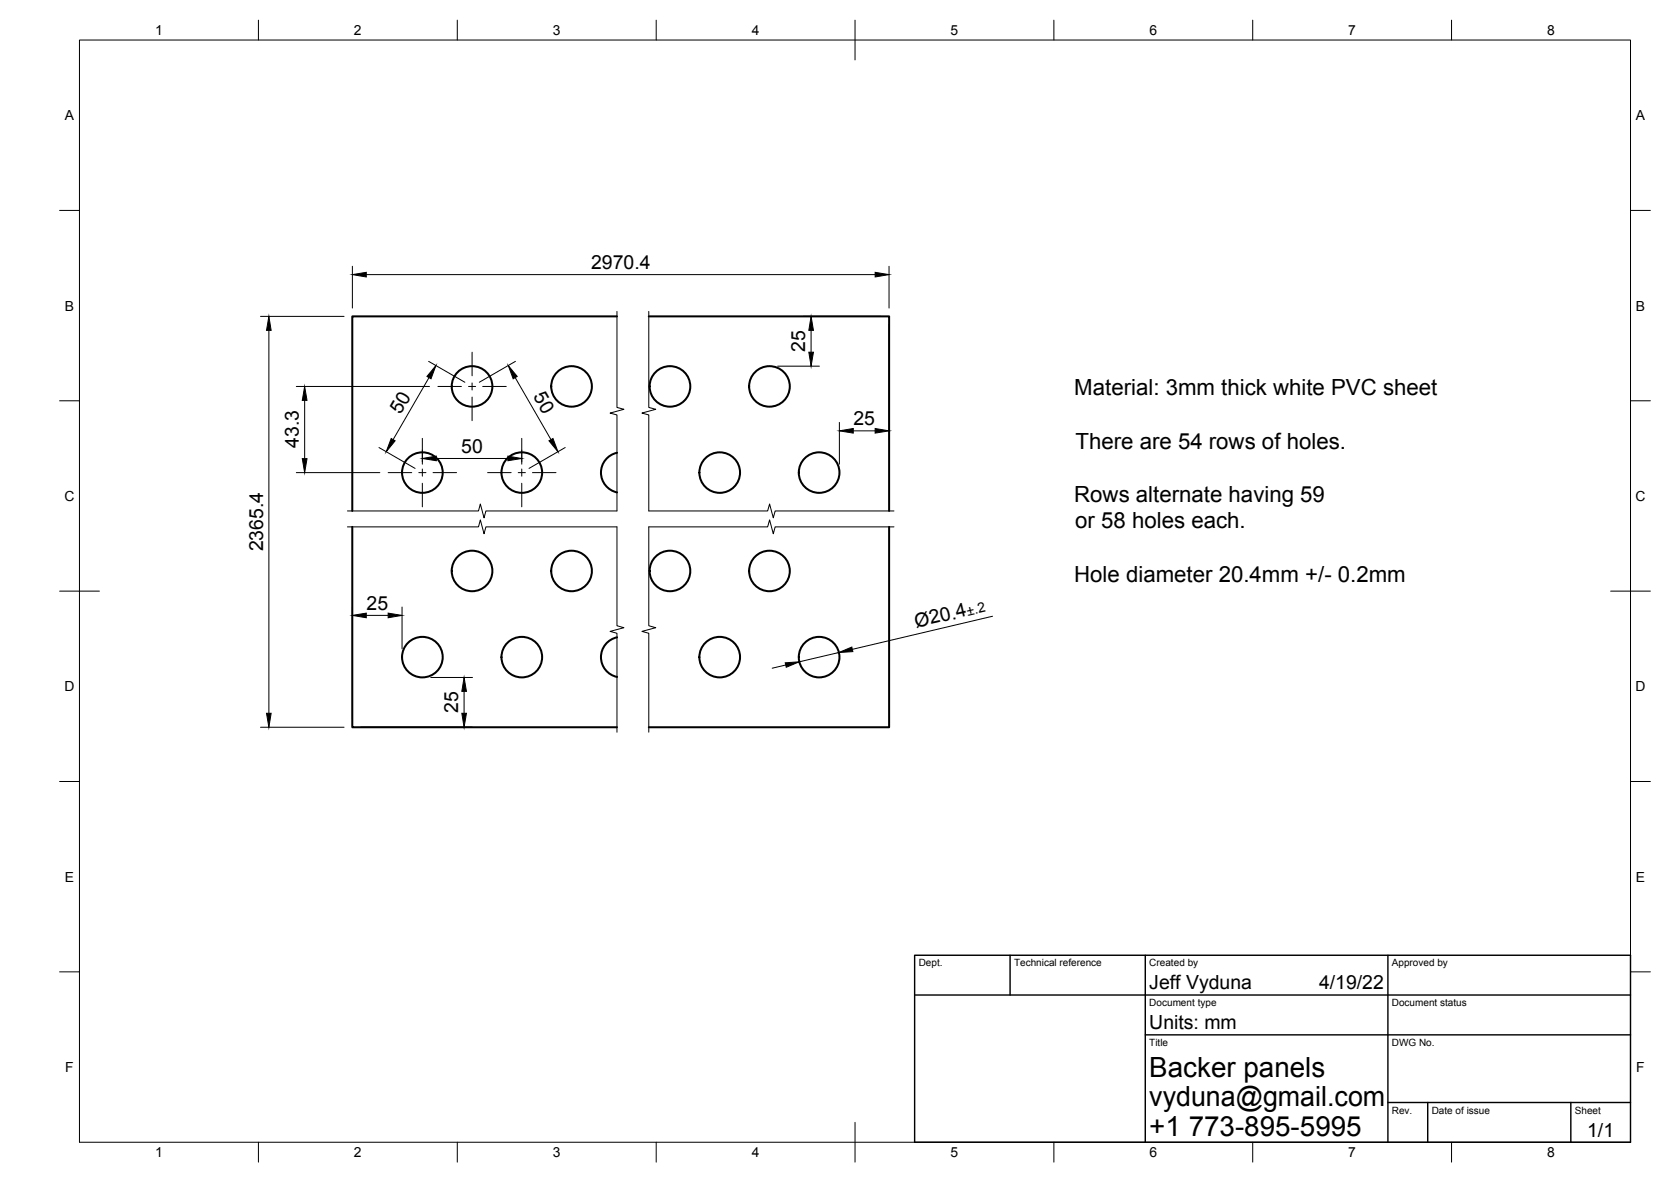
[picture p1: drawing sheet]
<svg xmlns="http://www.w3.org/2000/svg" width="420mm" height="297mm" viewBox="0 0 420 297" stroke-linecap="round" stroke-linejoin="round" font-family="sans-serif">
<!-- layer: Visible -->
<g fill="none" stroke="#000" stroke-width=".51">
<path d="M155.1 79.5h-66.5v48.9M163.1 79.5h60.5v48.9M155.2 113.8a5.1 5.1 0 0 0-4.1 5 5.1 5.1 0 0 0 4.1 4.9M88.6 132.4v50.4h66.5M223.6 132.4v50.4h-60.5M155.2 160.2a5.1 5.1 0 0 0-4.1 4.9 5.1 5.1 0 0 0 4.1 5"/>
<circle cx="118.7" cy="97.1" r="5.1"/>
<circle cx="143.7" cy="97.1" r="5.1"/>
<circle cx="168.4" cy="97.1" r="5.1"/>
<circle cx="193.5" cy="97.1" r="5.1"/>
<circle cx="106.2" cy="118.8" r="5.1"/>
<circle cx="131.2" cy="118.8" r="5.1"/>
<circle cx="181" cy="118.8" r="5.1"/>
<circle cx="206" cy="118.8" r="5.1"/>
<circle cx="118.7" cy="143.5" r="5.1"/>
<circle cx="143.7" cy="143.5" r="5.1"/>
<circle cx="168.4" cy="143.5" r="5.1"/>
<circle cx="193.5" cy="143.5" r="5.1"/>
<circle cx="106.2" cy="165.1" r="5.1"/>
<circle cx="131.2" cy="165.1" r="5.1"/>
<circle cx="181" cy="165.1" r="5.1"/>
<circle cx="206" cy="165.1" r="5.1"/>
</g>
<!-- layer: Border -->
<g fill="none" stroke="#000" stroke-width=".25">
<path d="M20 10.1h390v276.9h-390zM65 5.1v5M115 5.1v5M165 5.1v5M215 5.1v10M265 5.1v5M315 5.1v5M365 5.1v5M15 52.9h5M410 52.9h5M15 100.7h5M410 100.7h5"/>
<path d="M15 148.6h10M405 148.6h10M15 196.4h5M410 196.4h5M15 244.2h5M410 244.2h5M65 287v5M115 287v5M165 287v5M215 282.1v9.9M265 287v5M315 287v5"/>
<path d="M365 287v5"/>
</g>
<!-- layer: TitleBlock -->
<path d="M230 240.1h180v46.9h-180zM230 250h180M254 240.1v9.9M288 240.1v46.9M349 240.1v46.9M288 260.1h122M349 277.1h61M359 277.1v9.9M395 277.1v9.9" fill="none" stroke="#000" stroke-width=".36"/>
<!-- layer: Annotations -->
<path d="M155.1 78.3v24.1l1.8 .5-3.5 .9 1.7 .5v24.1h-32.9l-.5 1.7-.9-3.5-.5 1.8h-32.9M163.1 78.3v24.1l1.8 .5-3.5 .9 1.7 .5v24.1h29.9l.5-1.8 .9 3.5 .5-1.7h29.9M87.4 132.4h32.9l.5-1.8 .9 3.5 .5-1.7h32.9v24.9l1.8 .4-3.5 1 1.7 .4v24.9M224.8 132.4h-29.9l-.5 1.7-.9-3.5-.5 1.8h-29.9v24.9l1.8 .4-3.5 1 1.7 .4v24.9" fill="none" stroke="#000" stroke-width=".25"/>
<!-- layer: Dimensions -->
<g fill="none" stroke="#000" stroke-width=".25">
<path d="M65.5 79.5h21M88.6 66.9v10.5M92.1 69h127.9M201.8 79.5h19.6M223.5 66.9v10.5M67.6 83v96.2M74.5 97.1h33.5M107.8 90.8l9.1 5.3M107.9 94.9l-9.1 15.6M129.5 94.9l9 15.6M129.6 90.8l-9.1 5.3M195.5 92h10.5"/>
<path d="M203.9 83v5.5M223.5 81.6v28.8M74.5 118.8h21M76.6 100.6v14.7M95.3 112.5l9.1 5.2M106.2 113.1v3.6M109.7 115.2h18M131.2 113.1v3.6M142.1 112.5l-9.1 5.2M211.1 106.2v10.5M214.5 108.3h5.5M88.6 152.6v28"/>
<path d="M92.1 154.7h5.5M101.1 152.6v10.5M249.6 154.9l-35.3 8.3M108.3 170.3h10.5M116.7 173.7v5.5M197.6 167.1l-3.4 .8M210.9 164l-9.9 2.3M65.5 182.8h21M90.7 182.8h28.1"/>
</g>
<g fill="#000" stroke="#000" stroke-width=".25">
<path d="M88.6 69l3.5-.6v1.2zM220 68.4l3.5 .6-3.5 .6zM67.6 79.5l.6 3.5h-1.2zM109.6 91.9l-1.2 3.3-1-.6zM127.8 91.9l2.2 2.7-1 .6zM203.9 79.5l.6 3.5h-1.1zM203.4 88.5h1.1l-.6 3.5zM76.6 97.1l.6 3.5h-1.2zM76 115.3h1.2l-.6 3.5zM98.4 110.2l1 .6-2.3 2.7zM106.2 115.2l3.5-.6v1.2zM127.7 114.6l3.5 .6-3.5 .6z"/>
<path d="M138 110.8l1-.6 1.3 3.3zM211.1 108.3l3.4-.6v1.1zM220 107.7l3.5 .6-3.5 .5zM88.6 154.7l3.5-.6v1.1zM97.6 154.1l3.5 .6-3.5 .5zM67 179.2h1.2l-.6 3.6zM116.7 170.3l.6 3.4h-1.2zM116.1 179.2h1.2l-.6 3.6zM197.4 166.6l3.6-.3-3.3 1.4zM210.9 164l3.3-1.4 .2 1.2z"/>
</g>
<!-- layer: Center Lines -->
<g fill="none" stroke="#000" stroke-width=".25">
<path d="M110.1 97.1h5.9M117.8 97.1h1.8M118.7 88.5v5.9M118.7 96.2v1.8M118.7 99.8v5.9M121.4 97.1h5.9M97.6 118.8h5.9M105.3 118.8h1.8M106.2 110.2v5.9M106.2 117.9v1.8M108.9 118.8h5.9M122.6 118.8h5.9"/>
<path d="M130.3 118.8h1.8M131.2 110.2v5.9M131.2 117.9v1.8M133.9 118.8h5.9M106.2 121.4v6M131.2 121.4v6"/>
</g>
<g font-size="7">
<text x="289" y="270.6">Backer panels</text>
<text x="289" y="278.1">vyduna@gmail.com</text>
<text x="289" y="285.5">+1 773-895-5995</text>
</g>
<g font-size="5.6">
<text x="270.1" y="99.3">Material: 3mm thick white PVC sheet</text>
<text x="270.4" y="112.7">There are 54 rows of holes.</text>
<text x="270.1" y="126.1">Rows alternate having 59</text>
<text x="270.4" y="132.8">or 58 holes each.</text>
<text x="270.1" y="146.2">Hole diameter 20.4mm +/- 0.2mm</text>
</g>
<g font-size="4.9">
<text x="148.6" y="67.5">2970.4</text>
<text x="202.5" y="88.5" transform="rotate(-90 202.5 88.5)">25</text>
<text x="134" y="99.6" transform="rotate(60 134 99.6)">50</text>
<text x="100.7" y="104.3" transform="rotate(-60 100.7 104.3)">50</text>
<text x="214.6" y="106.8">25</text>
<text x="75.1" y="112.6" transform="rotate(-90 75.1 112.6)">43.3</text>
<text x="116" y="113.8">50</text>
<text x="66.1" y="138.6" transform="rotate(-90 66.1 138.6)">2365.4</text>
<text x="92.2" y="153.2">25</text>
<text x="230.4" y="157.8" transform="rotate(-13 230.4 157.8)">Ø20.4</text>
<text x="115.2" y="179.2" transform="rotate(-90 115.2 179.2)">25</text>
<text x="289" y="248.5">Jeff Vyduna</text>
<text x="331.7" y="248.5">4/19/22</text>
<text x="289" y="258.6">Units: mm</text>
<text x="399.1" y="285.7">1/1</text>
</g>
<g font-size="3.5">
<text x="39" y="8.8">1</text>
<text x="89" y="8.8">2</text>
<text x="139" y="8.8">3</text>
<text x="189" y="8.8">4</text>
<text x="239" y="8.8">5</text>
<text x="289" y="8.8">6</text>
<text x="339" y="8.8">7</text>
<text x="389" y="8.8">8</text>
<text x="16.3" y="30.2">A</text>
<text x="411.3" y="30.2">A</text>
<text x="16.3" y="78">B</text>
<text x="411.3" y="78">B</text>
<text x="16.2" y="125.9">C</text>
<text x="411.2" y="125.9">C</text>
<text x="243.3" y="154.8" transform="rotate(-13 243.3 154.8)">±.2</text>
<text x="16.2" y="173.7">D</text>
<text x="411.2" y="173.7">D</text>
<text x="16.3" y="221.6">E</text>
<text x="411.3" y="221.6">E</text>
<text x="16.4" y="269.4">F</text>
<text x="411.4" y="269.4">F</text>
<text x="39" y="290.8">1</text>
<text x="89" y="290.8">2</text>
<text x="139" y="290.8">3</text>
<text x="189" y="290.8">4</text>
<text x="239" y="290.8">5</text>
<text x="289" y="290.8">6</text>
<text x="339" y="290.8">7</text>
<text x="389" y="290.8">8</text>
</g>
<g font-size="2.5">
<text x="231" y="242.9">Dept.</text>
<text x="255" y="242.9">Technical reference</text>
<text x="289" y="242.9">Created by</text>
<text x="350" y="242.9">Approved by</text>
<text x="289" y="252.8">Document type</text>
<text x="350" y="252.8">Document status</text>
<text x="289" y="262.9">Title</text>
<text x="350" y="262.9">DWG No.</text>
<text x="350" y="279.9">Rev.</text>
<text x="360" y="279.9">Date of issue</text>
<text x="396" y="279.9">Sheet</text>
</g>
</svg>
